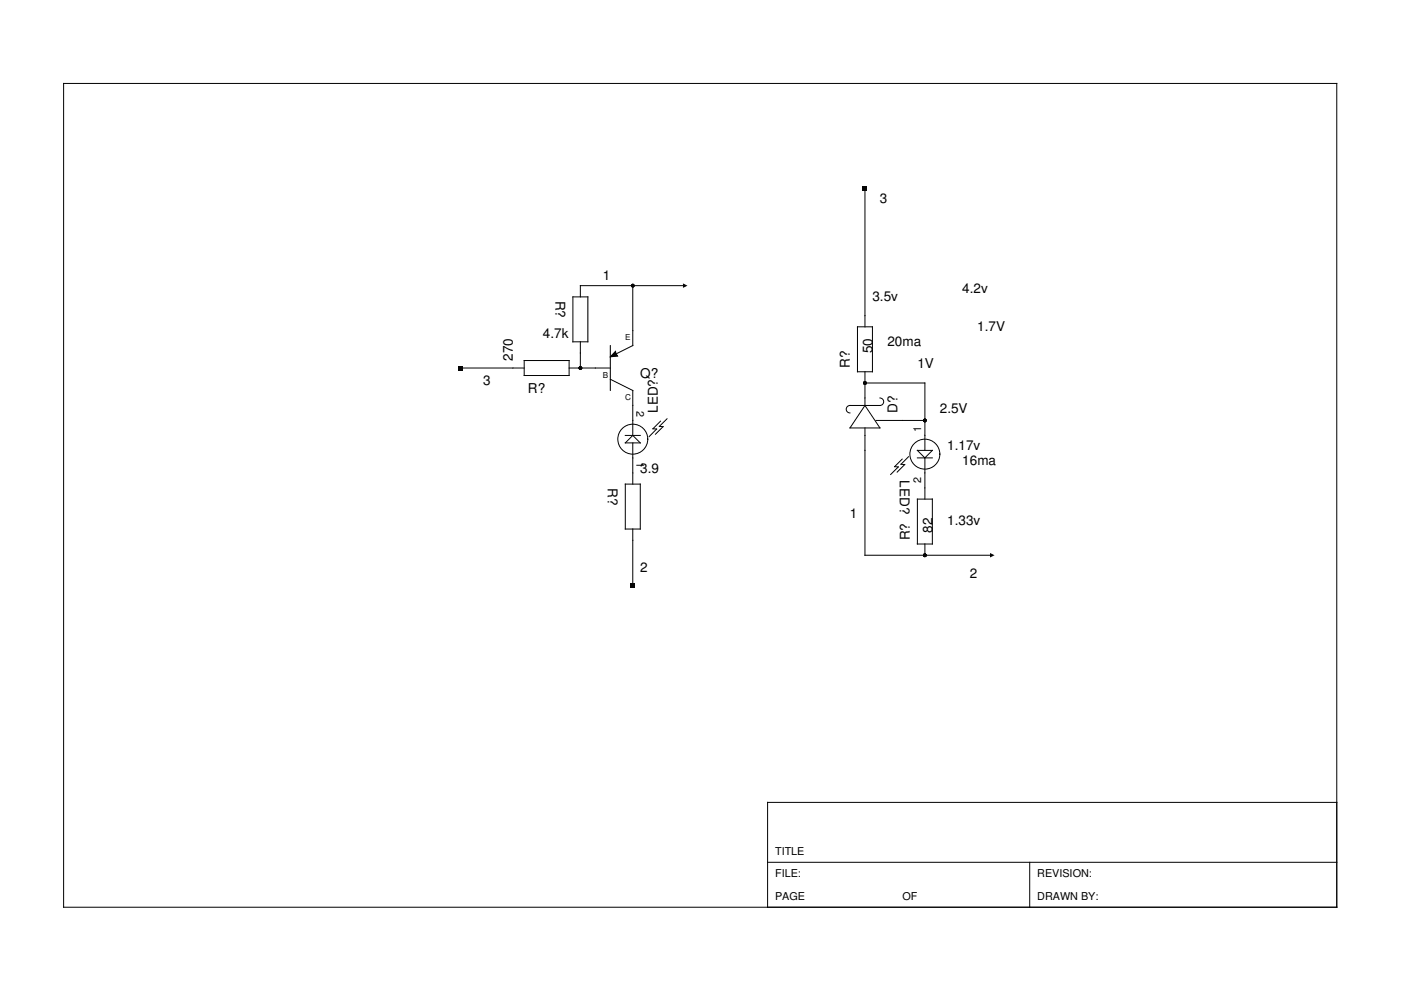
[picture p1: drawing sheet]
<svg xmlns="http://www.w3.org/2000/svg" width="297mm" height="210mm" viewBox="0 0 297 210" stroke-linecap="round" stroke-linejoin="round" font-family="sans-serif">
<g fill="none" stroke="#000" stroke-width=".21">
<path d="M13.5 17.7h269.9v174.7h-269.9zM183.4 39.9v29.4M97.6 78h13.5M111.1 76.4h9.6v3.2h-9.6zM120.7 78h8.7M121.5 62.9h3.1v9.6h-3.1zM123 72.5v5.5M129.4 73.3v9.5M130.5 74.5l.4 1-1.5 .1zM134.2 60.6v12.7l-4.8 2.3M145.3 60.6h-22.3v2.3M181.8 69.3h3.2v9.5h-3.2z"/>
<path d="M183.4 78.8v7.2M129.4 80.4l4.8 2.4v9.5M132.6 92.3h3.2M134.2 93.9v8.7M134.2 92.3l1.6 1.6h-3.2zM140 89.3l-1.6 1.6 .8 .1-1.6 1.6M141.4 88.8l-1.6 1.6 .8 .1-1.6 1.6M183.4 90.7v27h27M183.4 86l3.2 4.7h-6.4zM183.4 81.2h12.7v14.3M185.7 89.1h10.4M186.6 84.4a.79 .79 0 0 1 .8 .8 .79 .79 0 0 1-.8 .8h-6.4a.79 .79 0 0 0-.8 .8 .79 .79 0 0 0 .8 .8"/>
<path d="M191.3 97.3l-1.6 1.6 .8 .1-1.7 1.6M192.6 96.8l-1.6 1.6 .8 .1-1.6 1.6M194.5 95.5h3.2l-1.6 1.6zM194.5 97.1h3.2M196.1 97.1v8.7M132.6 102.6h3.2v9.6h-3.2zM134.2 112.2v11.9M194.5 105.8h3.2v9.5h-3.2zM196.1 115.3v2.4M283.4 170.1h-120.7v22.3M162.7 182.8h120.7M218.3 182.8v9.6"/>
<circle cx="134.2" cy="93.1" r="3.2"/>
<circle cx="196.1" cy="96.3" r="3.2"/>
</g>
<g fill="#000">
<path d="M182.9 39.4h1v1h-1zM97.2 77.6h.9v.9h-.9zM130.5 74.5l.4 1-1.5 .1zM144.8 60.1l1 .5-1 .4zM209.9 117.2l1 .5-1 .5zM133.7 123.6h.9v1h-.9z"/>
<circle cx="123" cy="78" r=".4"/>
<circle cx="134.2" cy="60.6" r=".4"/>
<circle cx="183.4" cy="81.2" r=".4"/>
<circle cx="196.1" cy="89.1" r=".4"/>
<circle cx="196.1" cy="117.7" r=".4"/>
</g>
<g font-size="2.9">
<text x="186.6" y="43.1">3</text>
<text x="127.8" y="59.4">1</text>
<text x="117.7" y="63.7" transform="rotate(90 117.7 63.7)">R?</text>
<text x="185" y="63.7">3.5v</text>
<text x="204" y="62.2">4.2v</text>
<text x="115.1" y="71.7">4.7k</text>
<text x="207.2" y="70.1">1.7V</text>
<text x="108.8" y="76.4" transform="rotate(-90 108.8 76.4)">270</text>
<text x="185" y="74.9" transform="rotate(-90 185 74.9)">50</text>
<text x="188.1" y="73.3">20ma</text>
<text x="102.4" y="81.6">3</text>
<text x="111.9" y="83.3">R?</text>
<text x="135.8" y="80.1">Q?</text>
<text x="180.2" y="78" transform="rotate(-90 180.2 78)">R?</text>
<text x="194.5" y="78">1V</text>
<text x="139.5" y="87.6" transform="rotate(-90 139.5 87.6)">LED?</text>
<text x="190.3" y="87.6" transform="rotate(-90 190.3 87.6)">D?</text>
<text x="199.3" y="87.6">2.5V</text>
<text x="200.9" y="95.5">1.17v</text>
<text x="135.8" y="100.3">3.9</text>
<text x="190.8" y="101.8" transform="rotate(90 190.8 101.8)">LED?</text>
<text x="204" y="98.7">16ma</text>
<text x="128.9" y="103.4" transform="rotate(90 128.9 103.4)">R?</text>
<text x="180.2" y="109.8">1</text>
<text x="197.7" y="113" transform="rotate(-90 197.7 113)">82</text>
<text x="200.9" y="111.4">1.33v</text>
<text x="192.9" y="114.6" transform="rotate(-90 192.9 114.6)">R?</text>
<text x="135.8" y="121.4">2</text>
<text x="205.6" y="122.5">2</text>
</g>
<g font-size="2.3">
<text x="135" y="87.1" transform="rotate(90 135 87.1)">2</text>
<text x="195.3" y="91.5" transform="rotate(-90 195.3 91.5)">1</text>
<text x="135" y="97.9" transform="rotate(90 135 97.9)">1</text>
<text x="195.3" y="102.3" transform="rotate(-90 195.3 102.3)">2</text>
<text x="164.3" y="181.2">TITLE</text>
<text x="164.3" y="186">FILE:</text>
<text x="164.3" y="190.8">PAGE</text>
<text x="191.3" y="190.8">OF</text>
<text x="219.9" y="186">REVISION:</text>
<text x="219.9" y="190.8">DRAWN BY:</text>
</g>
<g font-size="1.7">
<text x="132.6" y="72.1">E</text>
<text x="127.8" y="80.1">B</text>
<text x="132.6" y="84.9">C</text>
</g>
</svg>
